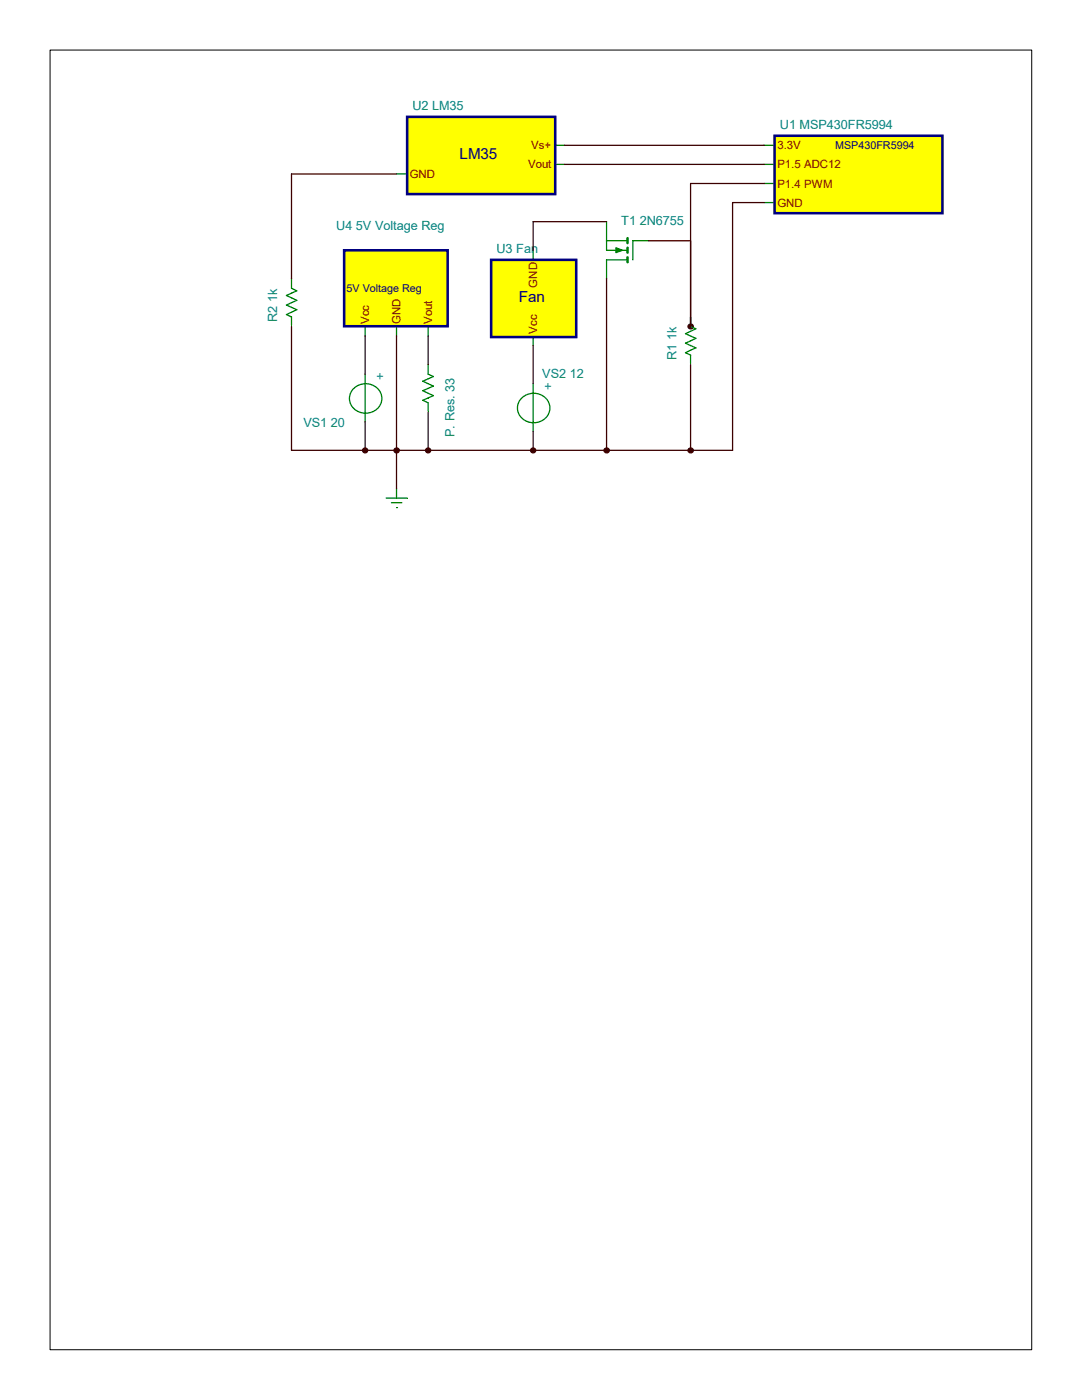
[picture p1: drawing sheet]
<svg xmlns="http://www.w3.org/2000/svg" width="216mm" height="279mm" viewBox="0 0 216 279" stroke-linecap="round" stroke-linejoin="round" font-family="sans-serif">
<g fill="#3c0000" stroke="#3c0000" stroke-width=".25">
<circle cx="72.9" cy="89.9" r=".5"/>
<circle cx="79.2" cy="89.9" r=".51"/>
<circle cx="85.4" cy="89.9" r=".5"/>
<circle cx="106.4" cy="89.9" r=".5"/>
<circle cx="121.1" cy="89.9" r=".51"/>
<circle cx="137.8" cy="65.2" r=".51"/>
<circle cx="137.8" cy="89.9" r=".51"/>
</g>
<path d="M79.1 97.5v1.9" fill="none" stroke="#008000" stroke-width=".25"/>
<path d="M77 99.4h4.2" fill="none" stroke="#008000" stroke-width=".25"/>
<path d="M78.1 100.3h2.1" fill="none" stroke="#008000" stroke-width=".25"/>
<path d="M79.1 101.3h.1" fill="none" stroke="#008000" stroke-width=".25"/>
<path d="M85.4 80.4v1.6" fill="none" stroke="#008000" stroke-width=".25"/>
<path d="M85.4 72.8v1.9" fill="none" stroke="#008000" stroke-width=".25"/>
<path d="M85.4 78.5l1.1 .5" fill="none" stroke="#008000" stroke-width=".25"/>
<path d="M86.5 79l-1.1 .4" fill="none" stroke="#008000" stroke-width=".25"/>
<path d="M84.4 78l1 .5" fill="none" stroke="#008000" stroke-width=".25"/>
<path d="M85.4 77.5l-1 .5" fill="none" stroke="#008000" stroke-width=".25"/>
<path d="M85.4 76.6l1.1 .4" fill="none" stroke="#008000" stroke-width=".25"/>
<path d="M86.5 77l-1.1 .5" fill="none" stroke="#008000" stroke-width=".25"/>
<path d="M84.4 79.9l1 .5" fill="none" stroke="#008000" stroke-width=".25"/>
<path d="M85.4 79.4l-1 .5" fill="none" stroke="#008000" stroke-width=".25"/>
<path d="M84.4 76.1l1 .5" fill="none" stroke="#008000" stroke-width=".25"/>
<path d="M85.4 75.6l-1 .5" fill="none" stroke="#008000" stroke-width=".25"/>
<path d="M85.4 74.7l1.1 .4" fill="none" stroke="#008000" stroke-width=".25"/>
<path d="M86.5 75.1l-1.1 .5" fill="none" stroke="#008000" stroke-width=".25"/>
<path d="M106.4 76.6v1.9" fill="none" stroke="#008000" stroke-width=".25"/>
<path d="M106.4 84.2v1.9" fill="none" stroke="#008000" stroke-width=".25"/>
<path d="M104 79.6a3.2 3.2 0 0 1 3.7-.9 3.2 3.2 0 0 1 1.9 3.4 3.3 3.3 0 0 1-3.4 2.3 3.3 3.3 0 0 1-2.9-3v-.6zM106.4 78.5v5.7" fill="none" stroke="#008000" stroke-width=".25"/>
<path d="M85.4 65.2v1.9" fill="none" stroke="#008000" stroke-width=".25"/>
<path d="M72.9 65.2v1.9" fill="none" stroke="#008000" stroke-width=".25"/>
<path d="M79.1 65.2v1.9" fill="none" stroke="#008000" stroke-width=".25"/>
<path d="M68.7 50h20.6v15.1h-20.6z" fill-rule="evenodd" fill="#ff0" stroke="#000080" stroke-width=".51"/>
<path d="M106.4 67.1v1.9" fill="none" stroke="#008000" stroke-width=".25"/>
<path d="M106.4 50v1.9" fill="none" stroke="#008000" stroke-width=".25"/>
<path d="M98 51.9h17v15.4h-17z" fill-rule="evenodd" fill="#ff0" stroke="#000080" stroke-width=".51"/>
<path d="M137.8 70.9v1.6" fill="none" stroke="#008000" stroke-width=".25"/>
<path d="M137.8 63.2v2" fill="none" stroke="#008000" stroke-width=".25"/>
<path d="M137.8 69l1.1 .4" fill="none" stroke="#008000" stroke-width=".25"/>
<path d="M138.9 69.4l-1.1 .5" fill="none" stroke="#008000" stroke-width=".25"/>
<path d="M136.8 68.5l1 .5" fill="none" stroke="#008000" stroke-width=".25"/>
<path d="M137.8 68l-1 .5" fill="none" stroke="#008000" stroke-width=".25"/>
<path d="M137.8 67.1l1.1 .4" fill="none" stroke="#008000" stroke-width=".25"/>
<path d="M138.9 67.5l-1.1 .5" fill="none" stroke="#008000" stroke-width=".25"/>
<path d="M136.8 70.4l1 .5" fill="none" stroke="#008000" stroke-width=".25"/>
<path d="M137.8 69.9l-1 .5" fill="none" stroke="#008000" stroke-width=".25"/>
<path d="M136.8 66.6l1 .5" fill="none" stroke="#008000" stroke-width=".25"/>
<path d="M137.8 66.1l-1 .5" fill="none" stroke="#008000" stroke-width=".25"/>
<path d="M137.8 65.2l1.1 .4" fill="none" stroke="#008000" stroke-width=".25"/>
<path d="M138.9 65.6l-1.1 .5" fill="none" stroke="#008000" stroke-width=".25"/>
<path d="M58.2 63.2v1.7" fill="none" stroke="#008000" stroke-width=".25"/>
<path d="M58.2 55.6v1.9" fill="none" stroke="#008000" stroke-width=".25"/>
<path d="M58.2 61.3l1 .5" fill="none" stroke="#008000" stroke-width=".25"/>
<path d="M59.2 61.8l-1 .5" fill="none" stroke="#008000" stroke-width=".25"/>
<path d="M57.1 60.9l1.1 .4" fill="none" stroke="#008000" stroke-width=".25"/>
<path d="M58.2 60.4l-1.1 .5" fill="none" stroke="#008000" stroke-width=".25"/>
<path d="M58.2 59.4l1 .5" fill="none" stroke="#008000" stroke-width=".25"/>
<path d="M59.2 59.9l-1 .5" fill="none" stroke="#008000" stroke-width=".25"/>
<path d="M57.1 62.8l1.1 .4" fill="none" stroke="#008000" stroke-width=".25"/>
<path d="M58.2 62.3l-1.1 .5" fill="none" stroke="#008000" stroke-width=".25"/>
<path d="M57.1 59l1.1 .4" fill="none" stroke="#008000" stroke-width=".25"/>
<path d="M58.2 58.5l-1.1 .5" fill="none" stroke="#008000" stroke-width=".25"/>
<path d="M58.2 57.5l1 .5" fill="none" stroke="#008000" stroke-width=".25"/>
<path d="M59.2 58l-1 .5" fill="none" stroke="#008000" stroke-width=".25"/>
<path d="M121 51.9v3.7" fill="none" stroke="#008000" stroke-width=".25"/>
<path d="M121 44.2v3.8" fill="none" stroke="#008000" stroke-width=".25"/>
<path d="M121 51.9h4.2" fill="none" stroke="#008000" stroke-width=".25"/>
<path d="M121 50h4.2" fill="none" stroke="#008000" stroke-width=".25"/>
<path d="M125.2 51.4v.9" fill="none" stroke="#008000" stroke-width=".51"/>
<path d="M126.3 48h3.1" fill="none" stroke="#008000" stroke-width=".25"/>
<path d="M126.3 48v3.9" fill="none" stroke="#008000" stroke-width=".25"/>
<path d="M121 48h4.2" fill="none" stroke="#008000" stroke-width=".25"/>
<path d="M121 48v2" fill="none" stroke="#008000" stroke-width=".25"/>
<path d="M122.9 49.4l1.3 .6-1.3 .4z" fill="#008000" stroke="#008000" stroke-width=".25"/>
<path d="M125.2 49.4v1" fill="none" stroke="#008000" stroke-width=".51"/>
<path d="M125.2 47.5v1" fill="none" stroke="#008000" stroke-width=".51"/>
<path d="M79.1 34.7h2.1" fill="none" stroke="#008000" stroke-width=".25"/>
<path d="M110.6 32.8h2" fill="none" stroke="#008000" stroke-width=".25"/>
<path d="M110.6 29h2" fill="none" stroke="#008000" stroke-width=".25"/>
<path d="M81.2 23.3h29.6v15.4h-29.6z" fill-rule="evenodd" fill="#ff0" stroke="#000080" stroke-width=".51"/>
<path d="M152.5 29h2.1" fill="none" stroke="#008000" stroke-width=".25"/>
<path d="M152.5 32.8h2.1" fill="none" stroke="#008000" stroke-width=".25"/>
<path d="M152.5 36.6h2.1" fill="none" stroke="#008000" stroke-width=".25"/>
<path d="M152.5 40.4h2.1" fill="none" stroke="#008000" stroke-width=".25"/>
<path d="M154.6 27.1h33.4v15.4h-33.4z" fill-rule="evenodd" fill="#ff0" stroke="#000080" stroke-width=".51"/>
<path d="M72.9 74.7v1.9" fill="none" stroke="#008000" stroke-width=".25"/>
<path d="M72.9 82.3v1.9" fill="none" stroke="#008000" stroke-width=".25"/>
<path d="M70.4 77.7a3.2 3.2 0 0 1 3.8-.9 3.2 3.2 0 0 1 1.9 3.4 3.3 3.3 0 0 1-3.5 2.2 3.3 3.3 0 0 1-2.9-2.9l.1-.7zM72.9 76.6v5.7" fill="none" stroke="#008000" stroke-width=".25"/>
<g fill="none" stroke="#3c0000" stroke-width=".25">
<path d="M79.1 34.7h-20.9v20.9M112.6 29h39.9M112.6 32.8h39.9M152.5 36.6h-14.7v28.6M121 44.2h-14.6v5.8M121 55.6v34.3M129.4 48h8.4M152.5 40.4h-6.3v49.5h-88v-24.7M72.9 67.1v7.6M79.1 67.1v30.4M85.4 67.1v5.7M106.4 69v7.6"/>
<path d="M137.8 72.8v17.1M72.9 84.2v5.7M85.4 82.3v7.6M106.4 86.1v3.8M121 89.9h.1"/>
</g>
<path d="M10 10h195.9v259.4h-195.9z" fill="none" stroke="#000" stroke-width=".2"/>
<g font-size="3" fill="#000080">
<text x="91.7" y="31.8">LM35</text>
<text x="103.5" y="60.3">Fan</text>
</g>
<g font-size="2.5" fill="#008080">
<text x="82.3" y="22">U2 LM35</text>
<text x="155.6" y="25.8">U1 MSP430FR5994</text>
<text x="67.1" y="45.8">U4 5V Voltage Reg</text>
<text x="124" y="44.9">T1 2N6755</text>
<text x="99.1" y="50.5">U3 Fan</text>
<text x="55.3" y="64.2" transform="rotate(-90 55.3 64.2)">R2 1k</text>
<text x="135" y="71.8" transform="rotate(-90 135 71.8)">R1 1k</text>
<text x="76.7" y="75.9" transform="rotate(-90 76.7 75.9)">+</text>
<text x="108.2" y="75.5">VS2 12</text>
<text x="110.2" y="77.8" transform="rotate(-90 110.2 77.8)">+</text>
<text x="60.5" y="85.3">VS1 20</text>
<text x="90.7" y="87.2" transform="rotate(-90 90.7 87.2)">P. Res. 33</text>
</g>
<g font-size="2.3" fill="#800000">
<text x="106" y="29.8">Vs+</text>
<text x="155.1" y="29.8">3.3V</text>
<text x="81.7" y="35.5">GND</text>
<text x="105.4" y="33.6">Vout</text>
<text x="155.1" y="33.6">P1.5 ADC12</text>
<text x="155.1" y="37.4">P1.4 PWM</text>
<text x="155.1" y="41.2">GND</text>
<text x="107.2" y="57.4" transform="rotate(-90 107.2 57.4)">GND</text>
<text x="73.7" y="64.7" transform="rotate(-90 73.7 64.7)">Vcc</text>
<text x="79.9" y="64.7" transform="rotate(-90 79.9 64.7)">GND</text>
<text x="86.2" y="64.7" transform="rotate(-90 86.2 64.7)">Vout</text>
<text x="107.2" y="66.6" transform="rotate(-90 107.2 66.6)">Vcc</text>
</g>
<g font-size="2.2" fill="#000080">
<text x="166.6" y="29.8">MSP430FR5994</text>
<text x="69.2" y="58.3">5V Voltage Reg</text>
</g>
</svg>
